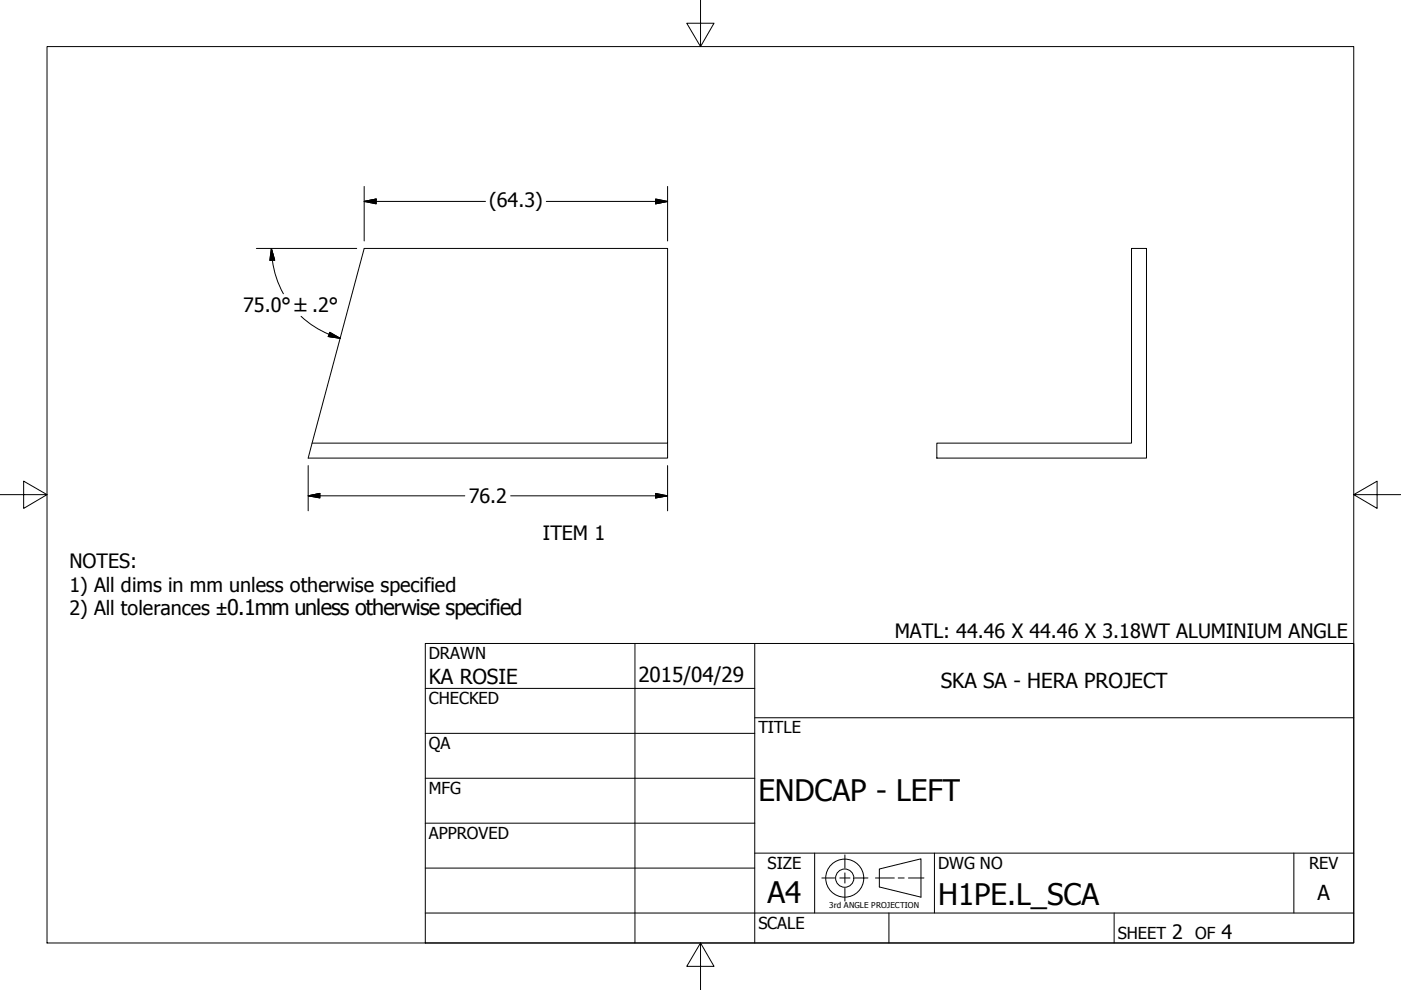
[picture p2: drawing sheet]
<svg xmlns="http://www.w3.org/2000/svg" width="297mm" height="210mm" viewBox="0 0 297 210" stroke-linecap="round" stroke-linejoin="round" font-family="sans-serif">
<!-- layer: Visible (ANSI) -->
<path d="M66.2 94h75.3v-41.3h-64.3l-11.9 44.4h76.2v-3.1M198.6 94h41.3v-41.3h3.2v44.4h-44.5z" fill="none" stroke="#000" stroke-width=".21"/>
<!-- layer: Border (ANSI) -->
<path d="M148.5 -.1v10l-2.9-5h5.8l-2.9 5M10 9.9h277v190h-277zM0 104.9h10l-5-2.9v5.8l5-2.9M287 104.9l5 2.9v-5.8l-5 2.9h10M148.5 199.9l2.9 5h-5.8l2.9-5v10" fill="none" stroke="#000" stroke-width=".21"/>
<!-- layer: Title (ANSI) -->
<g fill="none" stroke="#000" stroke-width=".21">
<path d="M90.2 136.4h196.8v63.5h-196.8zM134.6 136.4v63.5M160 136.4v63.5M90.2 146h69.8M90.2 155.5h69.8M160 152.2h127M90.2 165h69.8M90.2 174.5h69.8M90.2 193.6h196.8M90.2 184.1h69.8M160 180.9h127M172.7 180.9v12.7"/>
<path d="M188.5 193.6v6.3M198.1 180.9v12.7M236.2 193.6v6.3M274.3 180.9v12.7"/>
</g>
<!-- layer: Symbol (ANSI) -->
<g fill="none" stroke="#000" stroke-width=".21">
<path d="M77.2 39.5v11.6M141.5 39.5v11.6M54.4 52.7h21.2M57.5 52.7l.7 2.5h-1zM57.5 52.7l.2 2.5M57.8 55.2a19.7 19.7 0 0 0 2.3 7.1M77.2 42.7l2.6-.5v1zM77.2 42.7h25.7M115.8 42.7h25.7M139 42.2l2.5 .5-2.5 .5zM63.8 67.1a19.7 19.7 0 0 0 6 3.8M69.8 70.9l2.3 .8"/>
<path d="M69.9 70.5l2.2 1.2-2.5-.4zM65.3 98.7v9.6M141.5 98.7v9.6M65.3 105.1l2.5-.5v1zM65.3 105.1h33.3M108.3 105.1h33.2M139 104.6l2.5 .5-2.5 .5z"/>
</g>
<path d="M57.5 52.7l.7 2.5zM57.5 52.7l.7 2.5h-1zM77.2 42.7l2.6-.5zM77.2 42.7l2.6-.5v1zM139 43.2l2.5-.5zM139 42.2l2.5 .5-2.5 .5zM69.6 71.3l2.5 .4zM69.9 70.5l2.2 1.2-2.5-.4zM65.3 105.1l2.5-.5zM65.3 105.1l2.5-.5v1zM139 105.6l2.5-.5zM139 104.6l2.5 .5-2.5 .5z" fill="#000" stroke="#000" stroke-width=".21"/>
<!-- layer: Sketch Geometry (ANSI) -->
<g fill="none" stroke="#000" stroke-width=".21">
<path d="M174.2 186.2h2.8M178.1 186.2h2.1M179.1 181.3v2.8M179.1 185.1v2.1M179.1 188.3v2.7M181.2 186.2h2.8M185.6 186.2h4M186.4 184.2l8.9-2.1v8.1l-8.9-2.1zM190.4 186.2h1.3M192.6 186.2h3.3"/>
<circle cx="179.1" cy="186.2" r="4"/>
<circle cx="179.1" cy="186.2" r="1.94"/>
</g>
<g font-size="6.3">
<text x="160.8" y="169.8">ENDCAP - LEFT</text>
<text x="162.8" y="191.4">A4</text>
<text x="198.9" y="191.9">H1PE.L_SCA</text>
</g>
<g font-size="4.4">
<text x="90.9" y="145.1">KA ROSIE</text>
<text x="135.4" y="144.5">2015/04/29</text>
<text x="199.5" y="145.9">SKA SA - HERA PROJECT</text>
<text x="279.3" y="190.7">A</text>
</g>
<g font-size="4.2">
<text x="103.7" y="43.9">(64.3)</text>
<text x="51.6" y="66.2">75.0° ±.2°</text>
<text x="99.4" y="106.7">76.2</text>
<text x="115.1" y="114.5">ITEM 1</text>
<text x="14.7" y="120.4">NOTES:</text>
<text x="14.7" y="125.4">1) All dims in mm unless otherwise specified</text>
<text x="14.7" y="130.5">2) All tolerances ±0.1mm unless otherwise specified</text>
<text x="189.7" y="135.4">MATL: 44.46 X 44.46 X 3.18WT ALUMINIUM ANGLE</text>
<text x="248.5" y="199.1">2</text>
<text x="259" y="199.1">4</text>
</g>
<g font-size="3.5">
<text x="90.9" y="139.7">DRAWN</text>
<text x="90.9" y="149.3">CHECKED</text>
<text x="160.8" y="155.5">TITLE</text>
<text x="90.9" y="158.8">QA</text>
<text x="90.9" y="168.3">MFG</text>
<text x="90.9" y="177.8">APPROVED</text>
<text x="162.8" y="184.2">SIZE</text>
<text x="198.9" y="184.2">DWG NO</text>
<text x="277.6" y="184.2">REV</text>
<text x="160.8" y="196.9">SCALE</text>
<text x="237" y="199.1">SHEET</text>
<text x="253.4" y="199.1">OF</text>
</g>
<text font-size="1.7" x="175.8" y="192.6">3rd ANGLE PROJECTION</text>
</svg>
